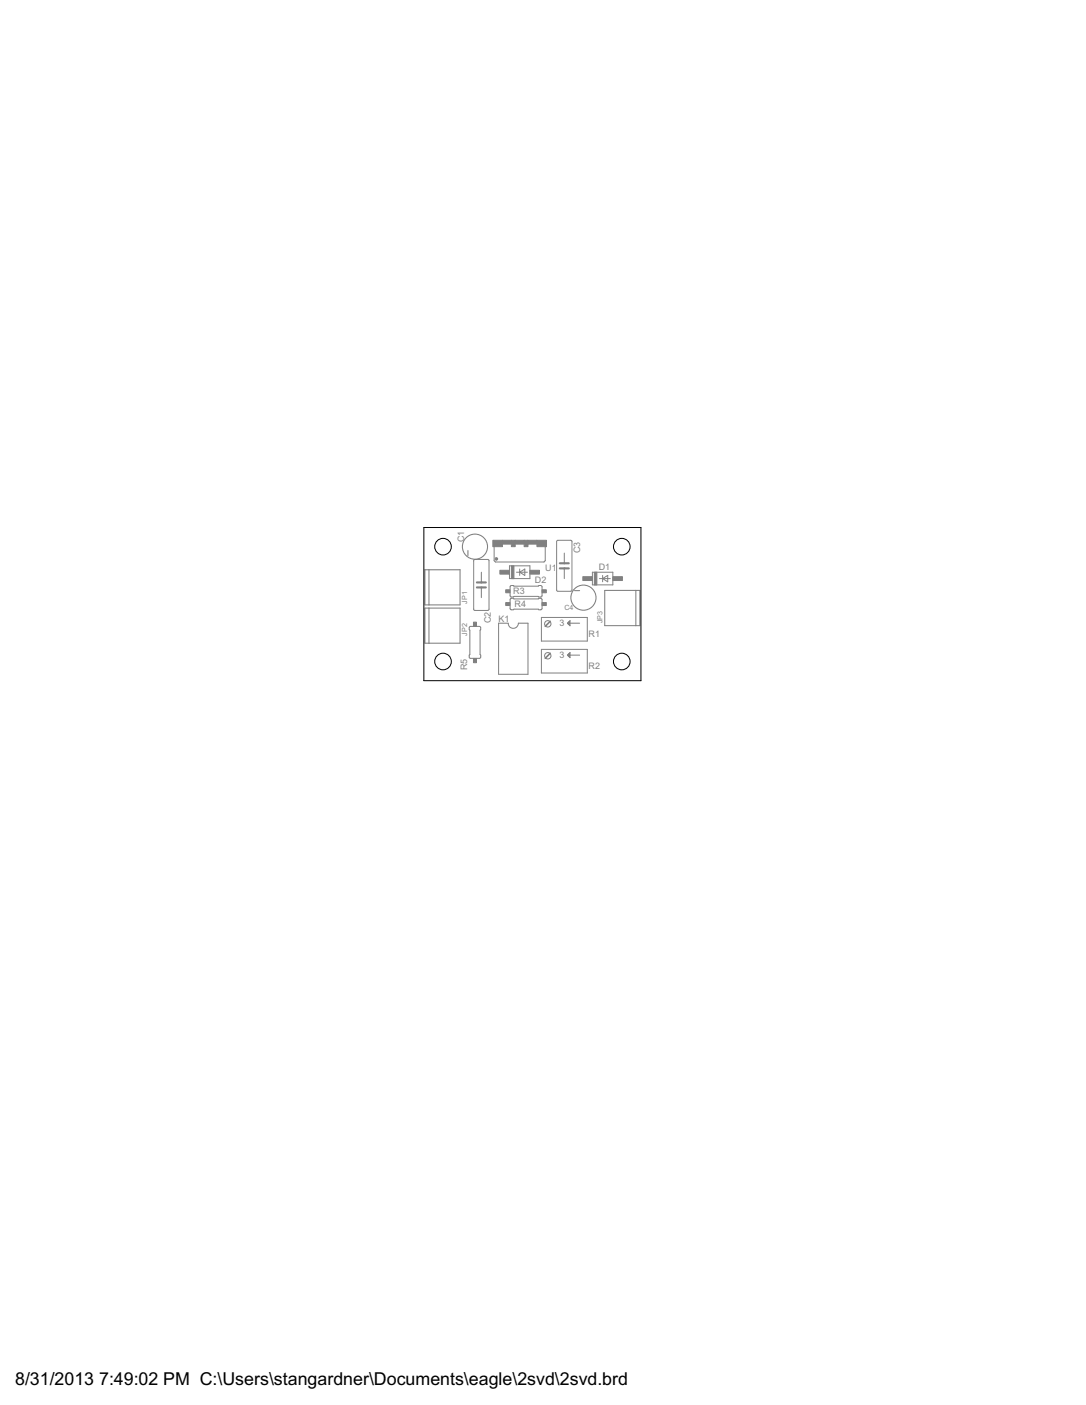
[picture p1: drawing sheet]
<svg xmlns="http://www.w3.org/2000/svg" width="216mm" height="279mm" viewBox="0 0 216 279" stroke-linecap="round" stroke-linejoin="round" font-family="sans-serif">
<g fill="none" stroke="#808080" stroke-width=".2">
<path d="M94.2 111.3h2.8l.2 .1v9.7l-.2 .3h-2.6l-.2-.2zM95.7 113.8v2M95.7 116.8v2.1M98.2 108.6v2.9l.3 .3h9.6l.3-.3v-2.9M101.3 112.5h4v2.6h-4zM101.5 116.5l5.5 .1 .1-.2 .5 .1 .2 .2-.1 1.9-.1 .1-.6-.1h-4.8l-.6 .1-.2-.2zM101.5 119.1h5.5l.1-.1h.5l.2 .2-.1 1.9-.2 .2-.5-.2-5.4 .1-.2-.2zM102.7 113.8h2.1M103.3 113.8l1-.6v1.2zM103.3 113.2v1.2M110.7 107.5l2.8-.1 .2 .2v9.7l-.1 .3h-2.8l-.1-.2zM112.2 110v2"/>
<path d="M112.2 113v2.1M117.8 113.8h4v2.5h-4zM119.2 115.1h2.1M119.8 115.1l1-.7v1.3zM119.8 114.4v1.3M93.3 124.7l2-.1 .2 .1-.1 5.5 .2 .5-.2 .2h-1.9l-.2-.1v-.5l.1-.1zM99.1 123.9h1.9a1.02 1.02 0 0 0 1 1.1 1.02 1.02 0 0 0 1.1-1.1h1.9v10.2h-5.9zM107.6 129.1h9.2v4.7h-9.2zM107.6 122.8h9.2v4.7h-9.2zM112.8 130.3h2.4M112.8 123.9l.5-.5v1zM112.8 123.9h2.4"/>
<path d="M112.9 123.8v.3M112.9 130.2v.2M113.1 123.7v.5M113.1 130v.5M113.2 123.5v.8M113.2 129.9v.8M113.3 129.8v1l-.5-.5z"/>
<circle cx="108.9" cy="130.4" r=".64"/>
<circle cx="108.9" cy="124.1" r=".64"/>
</g>
<circle cx="98.7" cy="111.1" r=".25" fill="#808080" stroke="#808080" stroke-width=".2"/>
<g fill="#808080" stroke="#808080" stroke-width=".2">
<path d="M98 107.4h1.9v1.3h-1.9z"/>
<path d="M99.9 107.4h1.8v.8h-1.8z"/>
<path d="M101.7 107.4h.7v1.3h-.7z"/>
<path d="M102.4 107.4h1.8v.8h-1.8z"/>
<path d="M104.2 107.4h.8v1.3h-.8z"/>
<path d="M105 107.4h1.7v.8h-1.7z"/>
<path d="M106.7 107.4h1.9v1.3h-1.9z"/>
<path d="M101.7 112.5h.5v2.6h-.5z"/>
<path d="M105.3 113.4h2v.8h-2z"/>
<path d="M99.4 113.4h1.9v.8h-1.9z"/>
<path d="M118.2 113.8h.5v2.5h-.5z"/>
<path d="M121.8 114.7h1.9v.7h-1.9z"/>
<path d="M115.9 114.7h1.9v.7h-1.9z"/>
<path d="M94.1 123.7h.6v.9h-.6z"/>
<path d="M94.1 130.9h.6v.9h-.6z"/>
<path d="M100.5 117.3h.9v.6h-.9z"/>
<path d="M107.8 117.3h.8v.6h-.8z"/>
<path d="M107.8 119.8h.8v.6h-.8z"/>
<path d="M100.5 119.8h.9v.6h-.9z"/>
</g>
<g fill="none" stroke="#808080" stroke-width=".21">
<path d="M84.5 113.3h7v7h-7zM85.3 113.3v7M93 109.5v1M114.2 117.5h1M120.2 117.4h7v7h-7zM126.4 117.4v7M84.5 120.9h7v7h-7zM85.3 120.9v7"/>
<circle cx="94.4" cy="108.7" r="2.5"/>
<circle cx="116" cy="118.9" r="2.5"/>
</g>
<path d="M94.8 115.8h1.8M94.8 116.8h1.8M111.3 112h1.8M111.3 113h1.8" fill="none" stroke="#808080" stroke-width=".42"/>
<path d="M109.4 129.9l-1 1M109.4 123.5l-1 1.1" fill="none" stroke="#808080" stroke-width=".32"/>
<g fill="none" stroke="#000" stroke-width=".2">
<path d="M84.3 104.9h43.1v30.5h-43.1z"/>
<circle cx="88.1" cy="108.7" r="1.65"/>
<circle cx="123.6" cy="108.7" r="1.65"/>
<circle cx="88.1" cy="131.6" r="1.65"/>
<circle cx="123.6" cy="131.6" r="1.65"/>
</g>
<g font-size="4">
<text x="3" y="275.4">8/31/2013</text>
<text x="19.7" y="275.4">7:49:02 PM C:\Users\stangardner\Documents\eagle\2svd\2svd.brd</text>
</g>
<g font-size="2" fill="#808080">
<text x="92.3" y="107.8" transform="rotate(-90 92.3 107.8)">C1</text>
<text x="108.4" y="113.5">U1</text>
<text x="115.4" y="110" transform="rotate(-90 115.4 110)">C3</text>
<text x="119" y="113.4">D1</text>
<text x="102" y="118.1">R3</text>
<text x="106.4" y="115.9">D2</text>
<text x="97.6" y="123.9" transform="rotate(-90 97.6 123.9)">C2</text>
<text x="99.1" y="123.7">K1</text>
<text x="102.3" y="120.6">R4</text>
<text x="111.2" y="124.6">3</text>
<text x="111.2" y="130.9">3</text>
<text x="117" y="126.6">R1</text>
<text x="92.9" y="133.3" transform="rotate(-90 92.9 133.3)">R5</text>
<text x="117" y="132.9">R2</text>
</g>
<g font-size="1.6" fill="#808080">
<text x="92.9" y="120" transform="rotate(-90 92.9 120)">JP1</text>
<text x="112.2" y="121.4">C4</text>
<text x="119.8" y="123.9" transform="rotate(-90 119.8 123.9)">JP3</text>
<text x="92.9" y="126.4" transform="rotate(-90 92.9 126.4)">JP2</text>
</g>
</svg>
